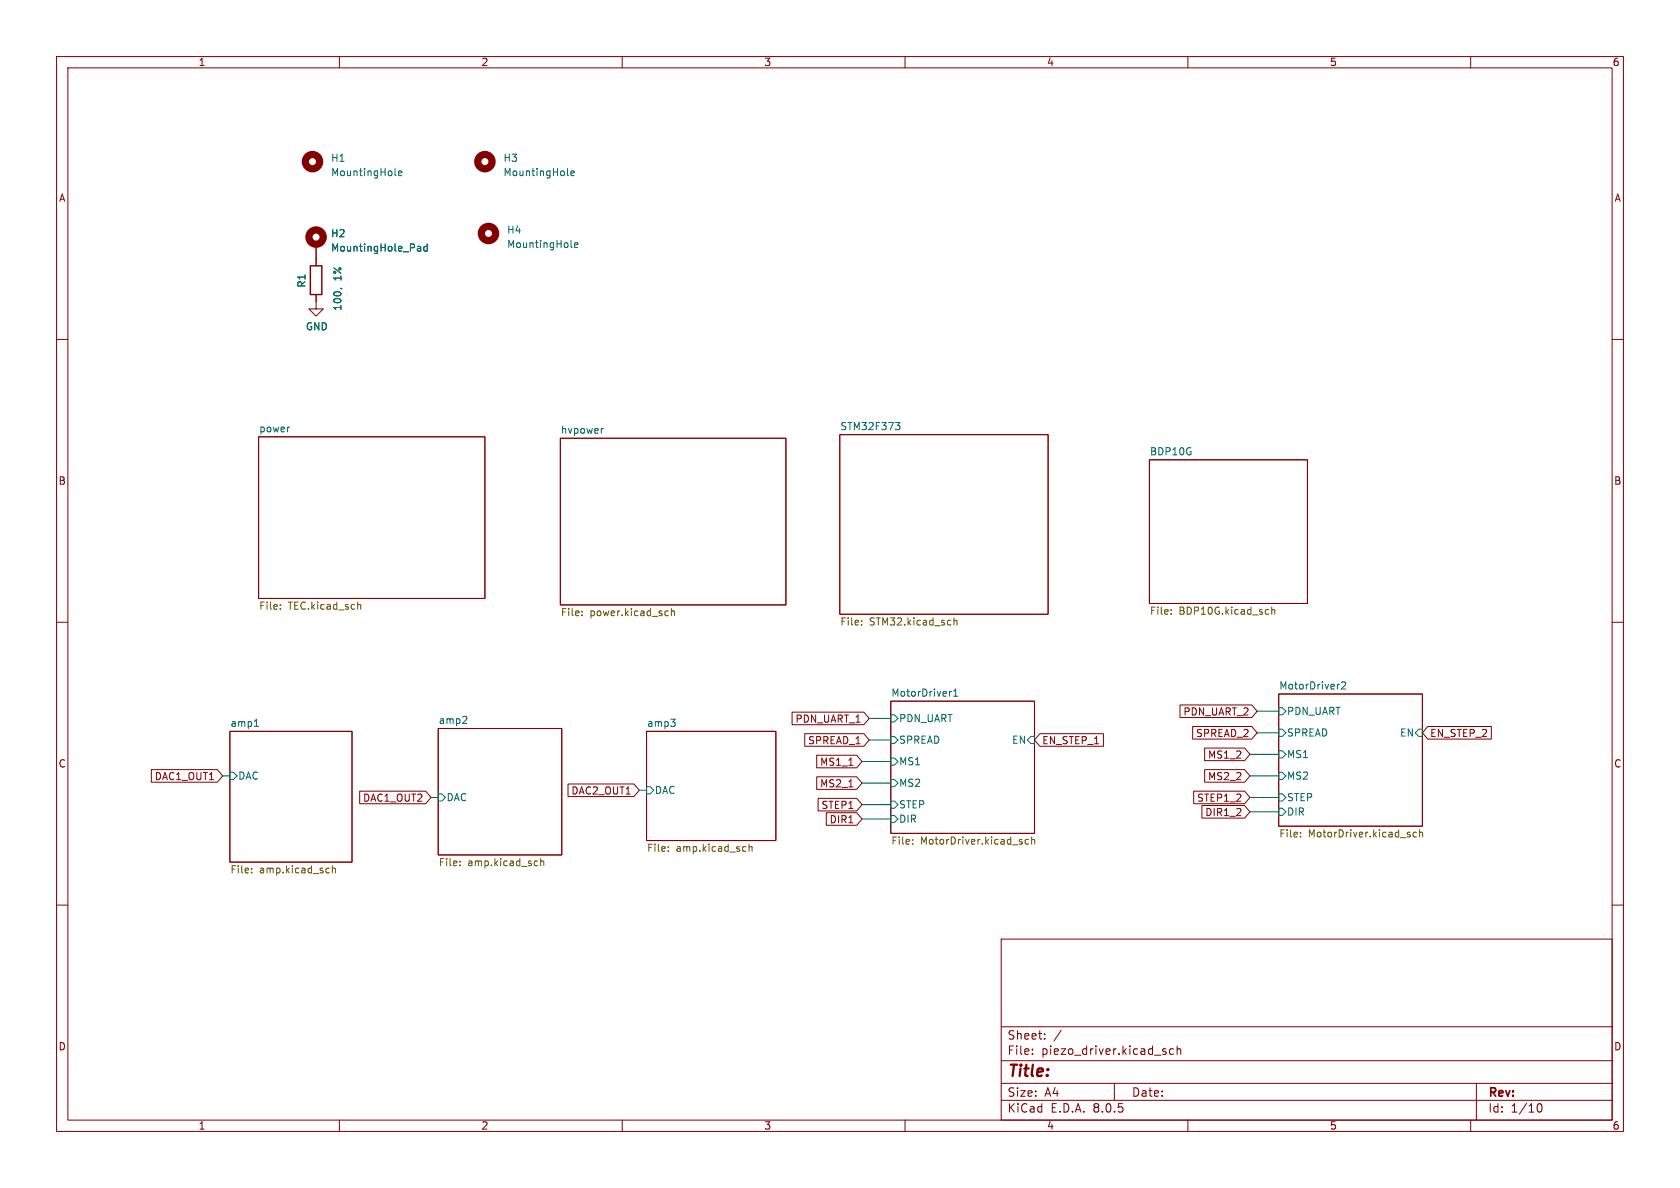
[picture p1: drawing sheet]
<svg xmlns="http://www.w3.org/2000/svg" width="297mm" height="210mm" viewBox="0 0 297 210" stroke-linecap="round" stroke-linejoin="round" font-family="sans-serif">
<g fill="none" stroke="#840000" stroke-width=".18">
<path d="M10 10h277v190h-277zM12 12h273v186h-273zM60 10v2M110 10v2M160 10v2M210 10v2M260 10v2M10 60h2M55.9 52.1v2.5h1.2l-1.2 1.3-1.3-1.3h1.3M55.9 43.2v3.8M285 60h2M45.7 77.2h40v28.6h-40z"/>
<path d="M99.1 77.5h39.8v29.4h-39.8zM148.5 76.8h36.8v31.8h-36.8zM203.2 81.3h27.9v25.4h-27.9zM10 110h2M285 110h2M26.8 136h11.6l1 1.2-1 1.1h-11.6zM40.6 129.3h21.6v23.1h-21.6zM63.6 139.9h11.6l1 1.1-1 1.1h-11.6zM77.5 128.8h21.8v22.3h-21.8zM100.4 138.6h11.7l.9 1.1-.9 1.1h-11.7zM114.3 129.3h22.9v19.3h-22.9zM140 125.9h12.7l1 1.1-1 1.1h-12.7z"/>
<path d="M142.3 129.7h10.4l1 1.1-1 1.1h-10.4zM144.4 133.5h7l1 1.1-1 1.1h-7zM144.4 137.3h7l1 1.1-1 1.1h-7zM150.1 135.3h.7M150.1 139.1h.7M157.5 124h25.4v23.3h-25.4zM183.8 129.7h11.3v2.2h-11.3l-.9-1.1zM208.6 124.6h12.7l.9 1.1-.9 1.1h-12.7zM210.8 128.4h10.5l.9 1.1-.9 1.2h-10.5zM211 139.9h9l1 1.1-1 1.1h-9zM213 136h7l1 1.2-1 1.1h-7zM213 132.2h7l1 1.2-1 1.1h-7z"/>
<path d="M226.1 122.7h25.4v23.4h-25.4zM252.4 128.4h11.2v2.3h-11.2l-.9-1.2zM10 160h2M144.6 141.1h6.8l1 1.1-1 1.2h-6.8zM146.1 143.7h5.3l1 1.1-1 1.1h-5.3zM212.5 142.4h7.5l1 1.1-1 1.1h-7.5zM285 160h2M177 166h108v32h-108zM60 198v2M110 198v2M160 198v2M177 194.5h108"/>
<path d="M177 191.5h108M177 187.5h108M177 181.5h108M182.5 186.3v.1M182.5 185.5v.1M184.7 183.6v.1M184.7 182.8v.1M187.6 182.1l-1.3 2M197 191.5v3M205.7 185.9l.4 .1 .1 .2-.2 .2h-.3M205.7 185.4l.4 .1M207.5 185.5l-.5-.1-.3 .3v.4l.2 .2h.6"/>
<path d="M208.1 185.5l.2-.1 .4 .1v.9M208.1 184.9v1.5M210 198v2M260 198v2M261 191.5v6.5M271.7 195.7l.2-.5 .2-.1a.8 .8 0 0 1 .5 .7 .8 .8 0 0 1-.5 .8l-.2-.1-.2-.5"/>
</g>
<g fill="none" stroke="#006464" stroke-width=".18">
<path d="M69.8 30.9l.2 .2M70.4 30.6l.6-.1v-.2l-.4-.1-.2 .2 .1 .6h.5M100.3 30.9l.2 .2M100.9 30.6l.6-.1v-.2l-.4-.1-.2 .2 .1 .6h.5M60.2 51l.3 .1M74 43.5l.3 .1 .1 .8M74.4 44.3l-.4 .1M74.4 43.9h-.4M75.5 43.6l-.3-.1-.3 .3 .1 .5h.5M75.5 43.1v1.3M101 43.6l.1 .2M101.6 43.3l.6-.1-.1-.2-.4-.1-.1 .2v.6h.5"/>
<path d="M51.1 75.5h.1M106.7 75.7l-.3 .2M158.3 74.7h.8l-.4 .5 .3 .1 .1 .4-.3 .3h-.3M40.6 136.5h.7l.6 .7-.6 .6h-.7zM45 128.4h.7M45.2 127.3l.1-.2v1.3M82.4 126.7l.1 .2v.3l-.8 .7h.8M114.3 139.1h.6l.7 .6-.7 .6h-.6zM118.6 127.1h.8l-.5 .5M119.2 127.7l.2 .2-.2 .5M157.5 126.4h.6l.6 .6-.6 .6h-.6zM157.5 130.2h.6l.6 .6-.6 .6h-.6z"/>
<path d="M157.5 134h.6l.6 .6-.6 .7h-.6zM157.5 137.8h.6l.6 .6-.6 .7h-.6zM168.2 122.2l-.3 .2M168.6 123.1h.7M168.6 122.2l.3-.4v1.3M182.2 130.2h.7v1.2h-.7l-.6-.6zM226.1 125.1h.6l.6 .6-.6 .7h-.6zM226.1 128.9h.6l.6 .6-.6 .7h-.6zM226.1 132.7h.6l.6 .7-.6 .6h-.6zM226.1 136.5h.6l.6 .7-.6 .6h-.6zM237.2 120.7l.5-.2 .2 .4-.8 .9h.8M250.8 128.9h.7v1.3h-.7l-.6-.7z"/>
<path d="M77.5 140.3h.6l.6 .7-.6 .6h-.6zM157.5 141.6h.6l.6 .6-.6 .7h-.6zM157.5 144.1h.6l.6 .7-.6 .6h-.6zM226.1 140.3h.6l.6 .7-.6 .6h-.6zM226.1 142.9h.6l.6 .6-.6 .6h-.6z"/>
</g>
<g fill="none" stroke="#725600" stroke-width=".18">
<path d="M49.6 107.6v.1M49.6 106.9v.1M63.3 106.9h.4l.1 .8M102.9 108.7v.1M102.9 108.1v.1M117.8 108l.3 .1M118.1 108.8h-.3M118.7 108.1l.2-.1 .3 .1v.7M118.7 107.6v1.2M152.3 110.4v.1M152.3 109.7v.1M168.6 109.2v1.3"/>
<path d="M168.6 109.8l.2-.2 .3 .1 .1 .8M207 108.5v.1M207 107.8v.1M224.2 107.7l.1 .1M224.3 108.5l-.1 .1M224.8 107.3v1.3M224.8 107.9l.2-.2 .3 .1 .1 .8M44.5 154.2v.1M44.5 153.5v.1M58.1 153.5h.1M58.2 154.2l-.1 .1M58.8 153v1.3"/>
<path d="M58.8 153.6l.1-.1h.3l.1 .8M81.3 152.9v.1M81.3 152.3v.1M94.9 152.2l.1 .1M95 153h-.1M95.6 151.8v1.2M95.6 152.3l.2-.1 .3 .1v.7M118.1 150.4v.1M118.1 149.7v.1M131.8 149.7h.1M131.9 150.4l-.1 .1M132.4 149.2v1.3"/>
<path d="M132.4 149.8l.2-.1h.3l.1 .8M161.3 149.1v.1M161.3 148.4v.2M181.8 148.4h-.3l-.3 .2 .1 .6h.5M182.4 148.5l.2-.1h.3v.8M182.4 148v1.2M229.9 147.8v.2M229.9 147.2v.1M250.4 147.2l-.4-.1-.2 .3 .1 .5h.5M251 147.2l.1-.1 .3 .1 .1 .8M251 146.7v1.3"/>
</g>
<g fill="none" stroke="#840000" stroke-width="1.3">
<circle cx="55.2" cy="28.6" r="1.27"/>
<circle cx="85.7" cy="28.6" r="1.27"/>
<circle cx="55.9" cy="41.9" r="1.27"/>
<circle cx="86.4" cy="41.3" r="1.27"/>
</g>
<path d="M54.9 47h2v5.1h-2z" fill="none" stroke="#840000" stroke-width=".25"/>
<g fill="none" stroke="#009600" stroke-width=".18">
<path d="M39.4 137.2h1.2M113 139.7h1.3M152.4 134.6h5.1M152.4 138.4h5.1M153.7 127h3.8M153.7 130.8h3.8M221 137.2h5.1M221 133.4h5.1M222.2 125.7h3.9M222.2 129.5h3.9M76.2 141h1.3M152.4 142.2h5.1"/>
<path d="M152.4 144.8h5.1M221 143.5h5.1M221 141h5.1"/>
</g>
<text font-size="2.8" fill="#840000" x="178" y="190.9">Title:</text>
<g font-size="2.1" fill="#840000">
<text x="178" y="184">Sheet:</text>
<text x="178" y="186.7">File:</text>
<text x="184.1" y="186.7">piezo_driver.kicad_sch</text>
<text x="178" y="196.9">KiCad</text>
<text x="178" y="194.1">Size:</text>
<text x="184.7" y="194.1">A4</text>
<text x="185.7" y="196.9">E.D.A.</text>
<text x="193.3" y="196.9">8.0.5</text>
<text x="200" y="194.1">Date:</text>
<text x="263" y="194.3">Rev:</text>
<text x="263" y="196.9">Id:</text>
<text x="267.1" y="196.9">1/10</text>
</g>
<g font-size="1.8" fill="#840000">
<text x="35" y="11.9">1</text>
<text x="85" y="11.9">2</text>
<text x="135" y="11.9">3</text>
<text x="185" y="11.9">4</text>
<text x="235" y="11.9">5</text>
<text x="285" y="11.9">6</text>
<text x="10.3" y="35.9">A</text>
<text x="285.3" y="35.9">A</text>
<text x="10.3" y="85.9">B</text>
<text x="285.3" y="85.9">B</text>
<text x="140.5" y="128">PDN_UART_1</text>
<text x="142.8" y="131.8">SPREAD_1</text>
<text x="184.1" y="131.8">EN_STEP_1</text>
<text x="209.1" y="126.7">PDN_UART_2</text>
<text x="211.3" y="130.5">SPREAD_2</text>
<text x="252.7" y="130.5">EN_STEP_2</text>
<text x="10.3" y="135.9">C</text>
<text x="144.9" y="135.6">MS1_1</text>
<text x="213.5" y="134.3">MS1_2</text>
<text x="285.3" y="135.9">C</text>
<text x="27.3" y="138.1">DAC1_OUT1</text>
<text x="64.1" y="141.9">DAC1_OUT2</text>
<text x="100.9" y="140.7">DAC2_OUT1</text>
<text x="144.9" y="139.4">MS2_1</text>
<text x="145.1" y="143.2">STEP1</text>
<text x="211.5" y="141.9">STEP1_2</text>
<text x="213.5" y="138.1">MS2_2</text>
<text x="146.6" y="145.7">DIR1</text>
<text x="213" y="144.5">DIR1_2</text>
<text x="10.3" y="185.9">D</text>
<text x="285.3" y="185.9">D</text>
<text x="35" y="199.9">1</text>
<text x="85" y="199.9">2</text>
<text x="135" y="199.9">3</text>
<text x="185" y="199.9">4</text>
<text x="235" y="199.9">5</text>
<text x="285" y="199.9">6</text>
</g>
<g font-size="1.8" fill="#006464">
<text x="58.4" y="28.8">H1</text>
<text x="88.9" y="28.8">H3</text>
<text x="58.4" y="31.3">MountingHole</text>
<text x="88.9" y="31.3">MountingHole</text>
<text x="89.5" y="41.5">H4</text>
<text x="58.4" y="42.1">H2</text>
<text x="58.4" y="44.7">MountingHole_Pad</text>
<text x="89.5" y="44">MountingHole</text>
<text x="54.2" y="51" transform="rotate(-90 54.2 51)">R1</text>
<text x="60.6" y="49.7" transform="rotate(-90 60.6 49.7)">1%</text>
<text x="54" y="58.6">GND</text>
<text x="60.6" y="55.1" transform="rotate(-90 60.6 55.1)">100,</text>
<text x="45.7" y="76.5">power</text>
<text x="99.1" y="76.8">hvpower</text>
<text x="148.5" y="76.1">STM32F373</text>
<text x="203.2" y="80.6">BDP10G</text>
<text x="157.5" y="123.2">MotorDriver1</text>
<text x="226.1" y="122">MotorDriver2</text>
<text x="40.6" y="128.6">amp1</text>
<text x="77.5" y="128.1">amp2</text>
<text x="114.3" y="128.6">amp3</text>
<text x="158.9" y="127.9">PDN_UART</text>
<text x="158.9" y="131.7">SPREAD</text>
<text x="178.8" y="131.7">EN</text>
<text x="227.4" y="126.6">PDN_UART</text>
<text x="227.4" y="130.4">SPREAD</text>
<text x="247.4" y="130.4">EN</text>
<text x="158.9" y="135.5">MS1</text>
<text x="227.4" y="134.2">MS1</text>
<text x="42" y="138">DAC</text>
<text x="78.8" y="141.8">DAC</text>
<text x="115.7" y="140.6">DAC</text>
<text x="158.9" y="139.3">MS2</text>
<text x="158.9" y="143.1">STEP</text>
<text x="227.4" y="138">MS2</text>
<text x="227.4" y="141.8">STEP</text>
<text x="158.9" y="145.6">DIR</text>
<text x="227.4" y="144.4">DIR</text>
</g>
<g font-size="1.8" fill="#725600">
<text x="45.7" y="108.1">File:</text>
<text x="50.9" y="108.1">TEC.kicad_sch</text>
<text x="99.1" y="109.2">File:</text>
<text x="104.3" y="109.2">power.kicad_sch</text>
<text x="148.5" y="110.9">File:</text>
<text x="153.7" y="110.9">STM32.kicad_sch</text>
<text x="203.2" y="109">File:</text>
<text x="208.4" y="109">BDP10G.kicad_sch</text>
<text x="157.5" y="149.6">File:</text>
<text x="162.7" y="149.6">MotorDriver.kicad_sch</text>
<text x="226.1" y="148.4">File:</text>
<text x="231.3" y="148.4">MotorDriver.kicad_sch</text>
<text x="40.6" y="154.7">File:</text>
<text x="45.9" y="154.7">amp.kicad_sch</text>
<text x="77.5" y="153.4">File:</text>
<text x="82.7" y="153.4">amp.kicad_sch</text>
<text x="114.3" y="150.9">File:</text>
<text x="119.5" y="150.9">amp.kicad_sch</text>
</g>
</svg>
